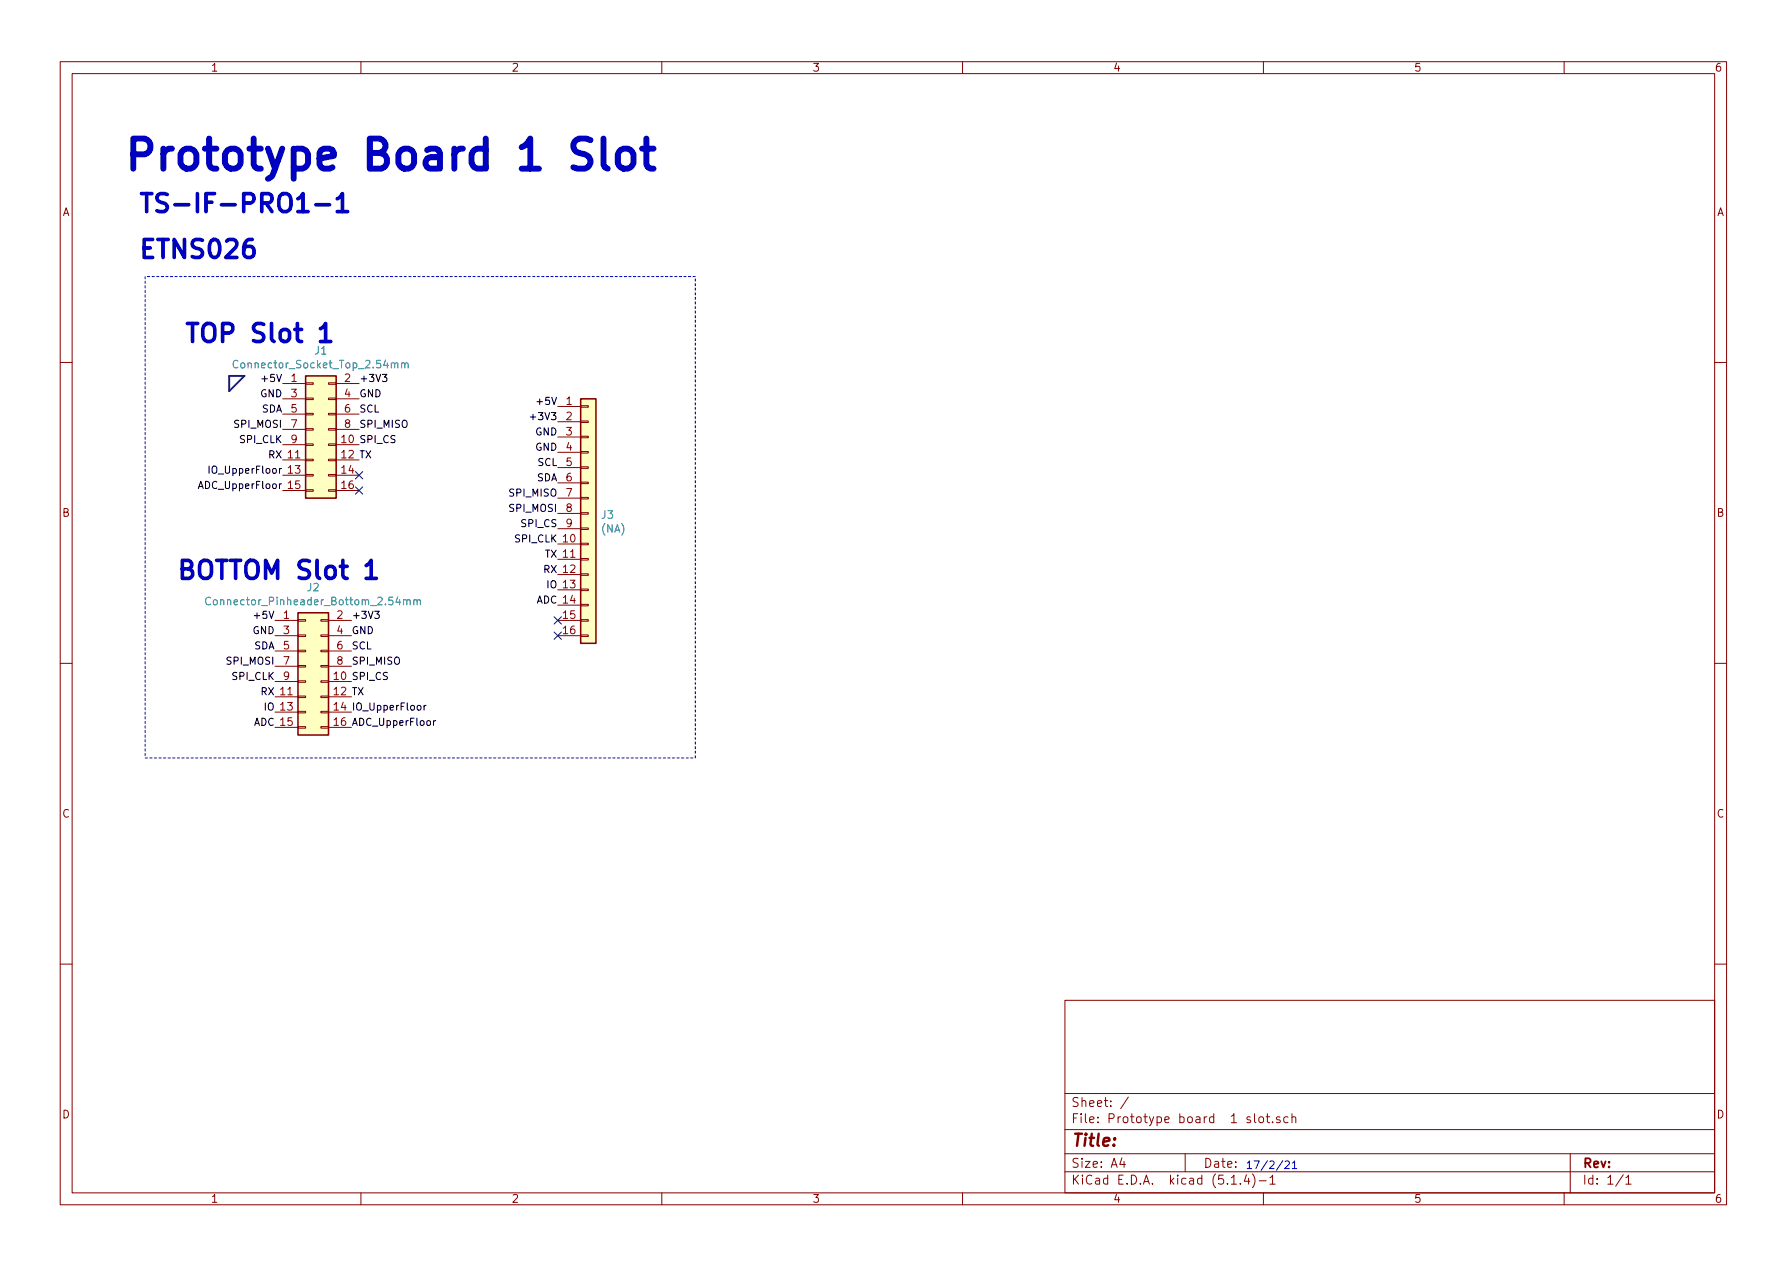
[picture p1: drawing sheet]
<svg xmlns="http://www.w3.org/2000/svg" width="297mm" height="210mm" viewBox="0 0 297 210" stroke-linecap="round" stroke-linejoin="round" font-family="sans-serif">
<g fill="none" stroke="#840000" stroke-width=".17">
<path d="M10 10.3h277v189.9h-277zM12 12.2h273v186.1h-273zM60 10.3v1.9M110 10.3v1.9M160 10.3v1.9M210 10.3v1.9M260 10.3v1.9M10 60.2h2M47 63.7h3.8M47 73.9h3.8M47 76.4h3.8M47 79h3.8"/>
<path d="M47 66.3h3.8M47 68.8h3.8M47 71.4h3.8M50.8 76.3h1.3v.3h-1.3zM50.8 78.9h1.3v.2h-1.3zM50.8 73.8h1.3v.2h-1.3zM50.8 68.7h1.3v.3h-1.3zM50.8 66.2h1.3v.2h-1.3zM50.8 63.6h1.3v.3h-1.3zM50.8 71.2h1.3v.3h-1.3zM54.6 76.3h1.3v.3h-1.3zM54.6 78.9h1.3v.2h-1.3z"/>
<path d="M54.6 73.8h1.3v.2h-1.3zM54.6 68.7h1.3v.3h-1.3zM54.6 66.2h1.3v.2h-1.3zM54.6 63.6h1.3v.3h-1.3zM54.6 71.2h1.3v.3h-1.3zM55.9 63.7h3.8M55.9 73.9h3.8M55.9 76.4h3.8M55.9 79h3.8M55.9 66.3h3.8M55.9 68.8h3.8M55.9 71.4h3.8"/>
<path d="M92.7 67.6h3.8M92.7 70.1h3.8M92.7 72.6h3.8M92.7 75.2h3.8M92.7 77.7h3.8M96.5 77.6h1.3v.2h-1.3zM96.5 75.1h1.3v.2h-1.3zM96.5 72.5h1.3v.3h-1.3zM96.5 70h1.3v.2h-1.3zM96.5 67.4h1.3v.3h-1.3zM285 60.2h2M47 81.5h3.8"/>
<path d="M50.8 81.4h1.3v.3h-1.3zM54.6 81.4h1.3v.3h-1.3zM55.9 81.5h3.8M92.7 90.4h3.8M92.7 93h3.8M92.7 95.5h3.8M92.7 98h3.8M92.7 80.3h3.8M92.7 82.8h3.8M92.7 85.3h3.8M92.7 87.9h3.8M96.5 90.3h1.3v.2h-1.3z"/>
<path d="M96.5 92.8h1.3v.3h-1.3zM96.5 95.4h1.3v.2h-1.3zM96.5 97.9h1.3v.3h-1.3zM96.5 87.8h1.3v.2h-1.3zM96.5 82.7h1.3v.2h-1.3zM96.5 80.1h1.3v.3h-1.3zM96.5 85.2h1.3v.3h-1.3zM10 110.3h2M45.7 103.1h3.8M45.7 113.3h3.8M45.7 115.8h3.8M45.7 118.4h3.8"/>
<path d="M45.7 105.7h3.8M45.7 108.2h3.8M45.7 110.7h3.8M49.5 115.7h1.3v.2h-1.3zM49.5 118.2h1.3v.3h-1.3zM49.5 113.2h1.3v.2h-1.3zM49.5 108.1h1.3v.2h-1.3zM49.5 105.5h1.3v.3h-1.3zM49.5 103h1.3v.2h-1.3zM49.5 110.6h1.3v.3h-1.3zM53.3 115.7h1.3v.2h-1.3zM53.3 118.2h1.3v.3h-1.3z"/>
<path d="M53.3 113.2h1.3v.2h-1.3zM53.3 108.1h1.3v.2h-1.3zM53.3 105.5h1.3v.3h-1.3zM53.3 103h1.3v.2h-1.3zM53.3 110.6h1.3v.3h-1.3zM54.6 103.1h3.8M54.6 113.3h3.8M54.6 115.8h3.8M54.6 118.4h3.8M54.6 105.7h3.8M54.6 108.2h3.8M54.6 110.7h3.8"/>
<path d="M92.7 103.1h3.8M92.7 105.7h3.8M92.7 100.6h3.8M96.5 100.5h1.3v.2h-1.3zM96.5 103h1.3v.2h-1.3zM96.5 105.5h1.3v.3h-1.3zM285 110.3h2M45.7 120.9h3.8M49.5 120.8h1.3v.2h-1.3zM53.3 120.8h1.3v.2h-1.3zM54.6 120.9h3.8M10 160.2h2"/>
<path d="M177 166.3h108v32h-108zM285 160.2h2M60 198.3v1.9M110 198.3v1.9M160 198.3v1.9M177 194.8h108M177 191.8h108M177 187.8h108M177 181.8h108M186.5 192.5l-.4 1h1M186.8 193v1M187.6 182.3l-1.3 2"/>
<path d="M197 191.8v3M204.7 196.8h.8M206.2 196.7v.1M207.2 195.2l-.4 1.1h.9M207.5 195.8v1M208.2 195.1a1.71 1.71 0 0 1 0 2.3M208.5 185.1v1.3l.3 .2M209.3 185.7l.2-.1 .5 .1v.6l-.1 .2-.4 .1-.2-.1zM209.3 196.3h1.2M210 198.3v1.9M210.5 185.6h.5M210.7 185.1v1.3l.3 .2"/>
<path d="M211.1 195.8l.4-.5v1.5M211.1 196.8h.9M211.5 186.5v.1M212.8 185.7a.37 .37 0 0 0-.6 .1v.2l.6 .2v.1l-.2 .3-.4-.1M214.1 185.7l-.4-.1-.3 .3 .1 .6 .2 .1 .4-.1M214.8 185.7a.37 .37 0 0 1 .6 .1v.8M214.8 185.1v1.5M260 198.3v1.9M261 191.8v6.5M269.8 195.2l-1.2 2M270.3 195.8l.4-.5v1.5M270.3 196.8h.8"/>
</g>
<g fill="#ffffc2" stroke="#ffffc2" stroke-width=".17">
<path d="M49.5 101.8h5.1v20.4h-5.1z"/>
<path d="M96.5 66.3h2.6v40.6h-2.6z"/>
<path d="M50.8 62.5h5.1v20.3h-5.1z"/>
</g>
<path d="M50.8 62.5h5.1v20.3h-5.1zM96.5 66.3h2.6v40.6h-2.6zM49.5 101.8h5.1v20.4h-5.1z" fill="none" stroke="#840000" stroke-width=".25"/>
<path d="M39.5 60a.51 .51 0 0 0-.6 0 .51 .51 0 0 0-.1 .6 .46 .46 0 0 0 .2 .5 .46 .46 0 0 0 .5-.1M65.6 60.5a.31 .31 0 0 1 .5-.1v.8M66.8 60.4l.1-.1 .3 .1 .1 .8M66.8 60.3v.9M67.3 60.5a.31 .31 0 0 1 .5-.1v.8M35 99.4a.51 .51 0 0 0-.7 0 .51 .51 0 0 0-.1 .6 .46 .46 0 0 0 .2 .5 .46 .46 0 0 0 .6-.1M67.1 99.8l.2-.1h.3v.8M67.6 99.9a.31 .31 0 0 1 .5-.2l.1 .8M68.8 99.8v-.1a.31 .31 0 0 1 .5 .2v.6M68.8 99.7v.8M69.3 99.9l.2-.2h.3l.1 .8" fill="none" stroke="#008484" stroke-width=".17"/>
<path d="M24.1 46v80M115.6 46h-91.5M24.1 126h91.5M115.6 126v-80" fill="none" stroke="#0000c2" stroke-width=".17" stroke-dasharray=".4 .4"/>
<path d="M38.1 62.5h2.5l-2.5 2.5z" fill="none" stroke="#000084" stroke-width=".3"/>
<path d="M34.7 77.5v1.2M63.6 62.2h.7l-.4 .5h.3l.1 .2-.1 .4-.1 .1-.5-.1M88.1 69.3h1M62.3 101.6h.7l-.4 .5h.3l.1 .2v.4l-.2 .1-.5-.1M70.5 117.2v.8M70.8 117.2l-.2 .1-.1 .2M72.1 119.8v.8M72.4 119.8l-.3 .2" fill="none" stroke="#000" stroke-width=".17"/>
<path d="M98.1 23.3l-.7-.3h-1.2a1.22 1.22 0 0 0-.9 1.2 1.22 1.22 0 0 0 .9 1.2 1.79 1.79 0 0 1 1.9 1.2 1.27 1.27 0 0 1-.9 1.4h-1.2l-.7-.2M100.3 23v4.3l.2 .5 .5 .2M103.1 24.9a1.39 1.39 0 0 1 2.2 .7v1.5a1.36 1.36 0 0 1-1.3 1 1.36 1.36 0 0 1-1.3-1v-1.5zM106.7 24.7h1.9M107.4 23v4.3l.3 .5 .5 .2h.4" fill="none" stroke="#0000c2" stroke-width=".99"/>
<path d="M213.2 192.9l-1 1.6M213.6 193.1l.5-.1 .2 .3v.2l-.8 .7h.8M214.8 193.3l.4-.3v1.2M214.8 194.2h.7" fill="none" stroke="#0000c2" stroke-width=".17"/>
<path d="M49.5 35.2h1.7M52.5 34h2.3M56.1 33l.3-.1 .5-.7v3M56.1 35.2h1.7M53.3 54.6l.3-.1 .5-.7v3M53.3 56.8h1.7M60.9 94l.5-.4 .3-.5v3M60.9 96.1h1.7" fill="none" stroke="#0000c2" stroke-width=".61"/>
<path d="M59.1 78.4l1.2 1.2M60.3 78.4l-1.2 1.2M59.1 80.9l1.2 1.2M60.3 80.9l-1.2 1.2M92.1 102.5l1.2 1.2M92.1 105l1.2 1.3M93.3 102.5l-1.2 1.2M93.3 105l-1.2 1.3" fill="none" stroke="#000084" stroke-width=".17"/>
<text font-size="7" fill="#0000c2" x="20.3" y="28.3">Prototype Board 1 Slot</text>
<g font-size="4.2" fill="#0000c2">
<text x="22.9" y="35.3">TS-IF-PRO1-1</text>
<text x="22.9" y="42.9">ETNS026</text>
<text x="30.5" y="56.9">TOP Slot 1</text>
<text x="29.2" y="96.3">BOTTOM Slot 1</text>
</g>
<text font-size="2.8" fill="#840000" x="178" y="190.5">Title:</text>
<g font-size="2.1" fill="#840000">
<text x="178" y="184">Sheet: /</text>
<text x="178" y="186.7">File: Prototype board 1 slot.sch</text>
<text x="178" y="196.9">KiCad E.D.A. kicad (5.1.4)-1</text>
<text x="178" y="194.1">Size: A4</text>
<text x="200" y="194.1">Date:</text>
<text x="263" y="194.1">Rev:</text>
<text x="263" y="196.9">Id: 1/1</text>
</g>
<g font-size="1.8" fill="#840000">
<text x="35" y="11.9">1</text>
<text x="85" y="11.9">2</text>
<text x="135" y="11.9">3</text>
<text x="185" y="11.9">4</text>
<text x="235" y="11.9">5</text>
<text x="285" y="11.9">6</text>
<text x="10.4" y="35.9">A</text>
<text x="285.4" y="35.9">A</text>
<text x="48.4" y="63.5">1</text>
<text x="57.3" y="63.5">2</text>
<text x="48.4" y="66">3</text>
<text x="48.4" y="68.6">5</text>
<text x="48.4" y="71.1">7</text>
<text x="57.3" y="66">4</text>
<text x="57.3" y="68.6">6</text>
<text x="57.3" y="71.1">8</text>
<text x="94.1" y="67.3">1</text>
<text x="94.1" y="69.8">2</text>
<text x="48.4" y="73.7">9</text>
<text x="94.1" y="72.4">3</text>
<text x="94.1" y="74.9">4</text>
<text x="94.1" y="77.5">5</text>
<text x="47.9" y="78.7">13</text>
<text x="47.9" y="81.3">15</text>
<text x="56.8" y="78.7">14</text>
<text x="56.8" y="81.3">16</text>
<text x="94.1" y="80">6</text>
<text x="94.1" y="82.5">7</text>
<text x="10.4" y="85.9">B</text>
<text x="94.1" y="85.1">8</text>
<text x="94.1" y="87.6">9</text>
<text x="285.4" y="85.9">B</text>
<text x="47.1" y="102.9">1</text>
<text x="47.1" y="105.4">3</text>
<text x="47.1" y="107.9">5</text>
<text x="56" y="102.9">2</text>
<text x="56" y="105.4">4</text>
<text x="56" y="107.9">6</text>
<text x="93.6" y="102.9">15</text>
<text x="93.6" y="105.4">16</text>
<text x="47.1" y="110.5">7</text>
<text x="47.1" y="113">9</text>
<text x="56" y="110.5">8</text>
<text x="10.4" y="135.9">C</text>
<text x="285.4" y="135.9">C</text>
<text x="10.4" y="185.9">D</text>
<text x="285.4" y="185.9">D</text>
<text x="35" y="199.9">1</text>
<text x="85" y="199.9">2</text>
<text x="135" y="199.9">3</text>
<text x="185" y="199.9">4</text>
<text x="235" y="199.9">5</text>
<text x="285" y="199.9">6</text>
</g>
<g font-size="1.8" fill="#008484">
<text x="52.4" y="58.9">J1</text>
<text x="39.6" y="61.2">Connector_Socket_Top_2.54mm</text>
<text x="100" y="86.2">J3</text>
<text x="100.1" y="88.5">(NA)</text>
<text x="35.5" y="100.6">Connector_Pinheader_Bottom_2.54mm</text>
<text x="51.1" y="98.3">J2</text>
</g>
<g font-size="1.8">
<text x="56.8" y="73.7">10 SPI_CS</text>
<text x="56.8" y="76.2">12 TX</text>
<text x="55.5" y="113">10 SPI_CS</text>
<text x="55.5" y="115.6">12 TX</text>
<text x="55.5" y="118.1">14 IO_UpperFloor</text>
<text x="55.5" y="120.6">16 ADC_UpperFloor</text>
</g>
<text font-size="1.8" fill="#0000c2" x="207" y="194.3">17/2/21</text>
<g font-size="1.7">
<text x="44" y="63.5">+5V</text>
<text x="59.7" y="63.5">+3V3</text>
<text x="39.1" y="71.1">SPI_MOSI</text>
<text x="43.3" y="66">GND</text>
<text x="43.5" y="68.6">SDA</text>
<text x="59.7" y="66">GND</text>
<text x="59.7" y="71.1">SPI_MISO</text>
<text x="59.7" y="68.6">SCL</text>
<text x="88.8" y="69.8">+3V3</text>
<text x="89.7" y="67.3">+5V</text>
<text x="40" y="73.7">SPI_CLK</text>
<text x="44.7" y="76.2">RX 11</text>
<text x="89" y="72.4">GND</text>
<text x="89" y="74.9">GND</text>
<text x="89.4" y="77.5">SCL</text>
<text x="33.5" y="81.3">ADC_UpperFloor</text>
<text x="35.4" y="78.7">IO_UpperFloor</text>
<text x="84.9" y="82.5">SPI_MISO</text>
<text x="89.2" y="80">SDA</text>
<text x="84.9" y="85.1">SPI_MOSI</text>
<text x="86.8" y="87.6">SPI_CS</text>
<text x="85.7" y="90.2">SPI_CLK 10</text>
<text x="90.4" y="95.2">RX 12</text>
<text x="90.6" y="92.7">TX 11</text>
<text x="89.1" y="100.3">ADC 14</text>
<text x="91" y="97.8">IO 13</text>
<text x="42" y="105.4">GND</text>
<text x="42.2" y="107.9">SDA</text>
<text x="42.7" y="102.9">+5V</text>
<text x="58.4" y="102.9">+3V3</text>
<text x="58.4" y="105.4">GND</text>
<text x="58.4" y="107.9">SCL</text>
<text x="37.9" y="110.5">SPI_MOSI</text>
<text x="38.7" y="113">SPI_CLK</text>
<text x="58.4" y="110.5">SPI_MISO</text>
<text x="43.4" y="115.6">RX 11</text>
<text x="44" y="118.1">IO 13</text>
<text x="42.1" y="120.6">ADC 15</text>
</g>
</svg>
